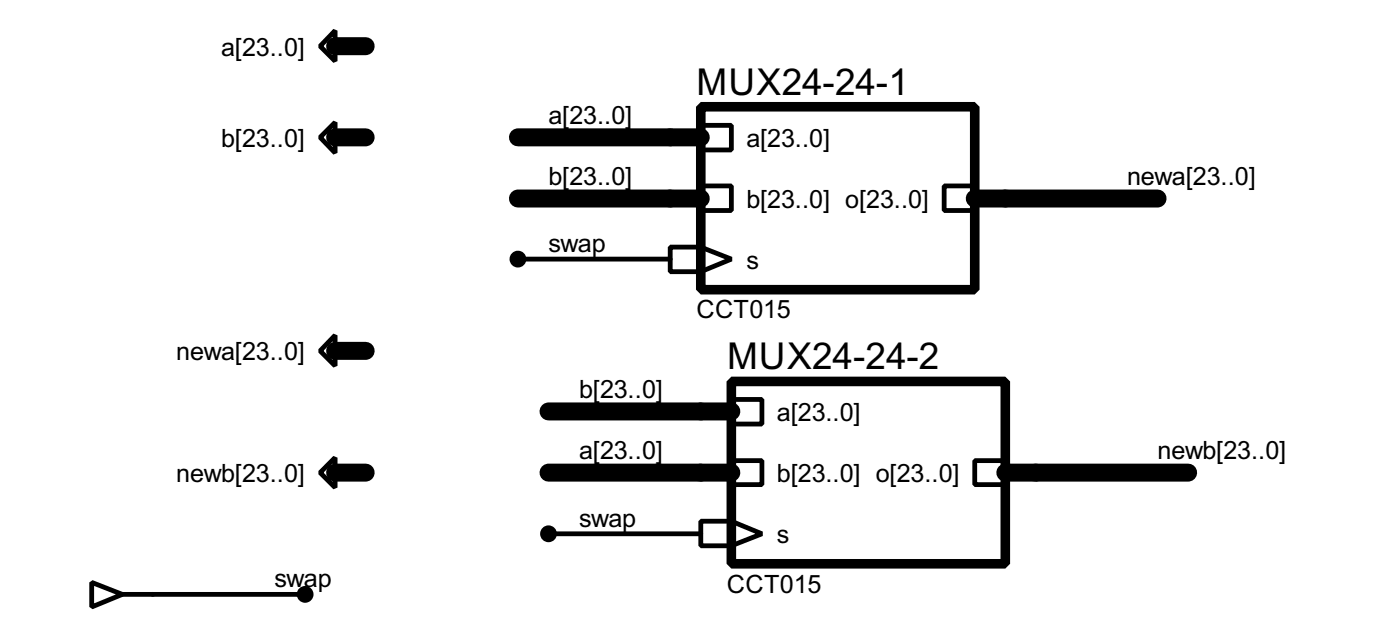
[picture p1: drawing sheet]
<svg xmlns="http://www.w3.org/2000/svg" width="117mm" height="53mm" viewBox="0 0 117 53" stroke-linecap="round" stroke-linejoin="round" font-family="sans-serif">
<path d="M28 11.5h2.5M28 3.9h2.5M43.2 16.6h15.3M43.2 11.5h15.3M81.3 16.6h15.3M28 39.4h2.5M28 29.3h2.5M45.8 39.4h15.2M45.8 34.3h15.2M83.9 39.4h15.2" fill="none" stroke="#000" stroke-width="1.5"/>
<g fill="none" stroke="#000" stroke-width=".4">
<path d="M26.7 11.5l1.3-1.3v2.6zM28 2.6v2.5l-1.3-1.2zM58.5 10.5h2.5v2h-2.5zM58.5 15.5h2.5v2.1h-2.5zM78.8 15.5h2.5v2.1h-2.5zM28 28v2.5l-1.3-1.2zM28 38.2v2.5l-1.3-1.3zM43.2 21.6h12.7M55.9 20.6h2.6l2.5 1-2.5 1.1h-2.6zM58.5 20.6v2.1M61 33.3h2.6v2.1h-2.6zM61 38.4h2.6v2h-2.6z"/>
<path d="M81.3 38.4h2.6v2h-2.6zM7.7 48.6l2.5 1-2.5 1zM10.2 49.6h15.3M45.8 44.5h12.7M58.5 43.5h2.5l2.6 1-2.6 1h-2.5zM61 43.5v2"/>
</g>
<path d="M58.5 8.9h22.8v15.3h-22.8zM61 31.8h22.9v15.2h-22.9z" fill="none" stroke="#000" stroke-width=".8"/>
<g fill="#000" stroke="#000" stroke-width=".4">
<circle cx="43.2" cy="21.6" r=".5"/>
<circle cx="25.4" cy="49.6" r=".5"/>
<circle cx="45.7" cy="44.5" r=".5"/>
</g>
<g font-size="3.5">
<text x="58.1" y="7.9">MUX24-24-1</text>
<text x="60.7" y="30.8">MUX24-24-2</text>
</g>
<g font-size="2.4">
<text x="18.5" y="4.7">a[23..0]</text>
<text x="45.8" y="10.3">a[23..0]</text>
<text x="18.5" y="12.3">b[23..0]</text>
<text x="45.8" y="15.4">b[23..0]</text>
<text x="62.3" y="12.3">a[23..0]</text>
<text x="62.3" y="17.4">b[23..0] o[23..0]</text>
<text x="94" y="15.4">newa[23..0]</text>
<text x="45.8" y="21">swap</text>
<text x="62.3" y="22.4">s</text>
<text x="58.1" y="26.6">CCT015</text>
<text x="14.7" y="30.1">newa[23..0]</text>
<text x="48.3" y="33.2">b[23..0]</text>
<text x="64.8" y="35.1">a[23..0]</text>
<text x="14.7" y="40.2">newb[23..0]</text>
<text x="48.3" y="38.3">a[23..0]</text>
<text x="64.8" y="40.2">b[23..0] o[23..0]</text>
<text x="96.6" y="38.3">newb[23..0]</text>
<text x="48.3" y="43.9">swap</text>
<text x="64.8" y="45.3">s</text>
<text x="22.9" y="48.9">swap</text>
<text x="60.6" y="49.5">CCT015</text>
</g>
</svg>
